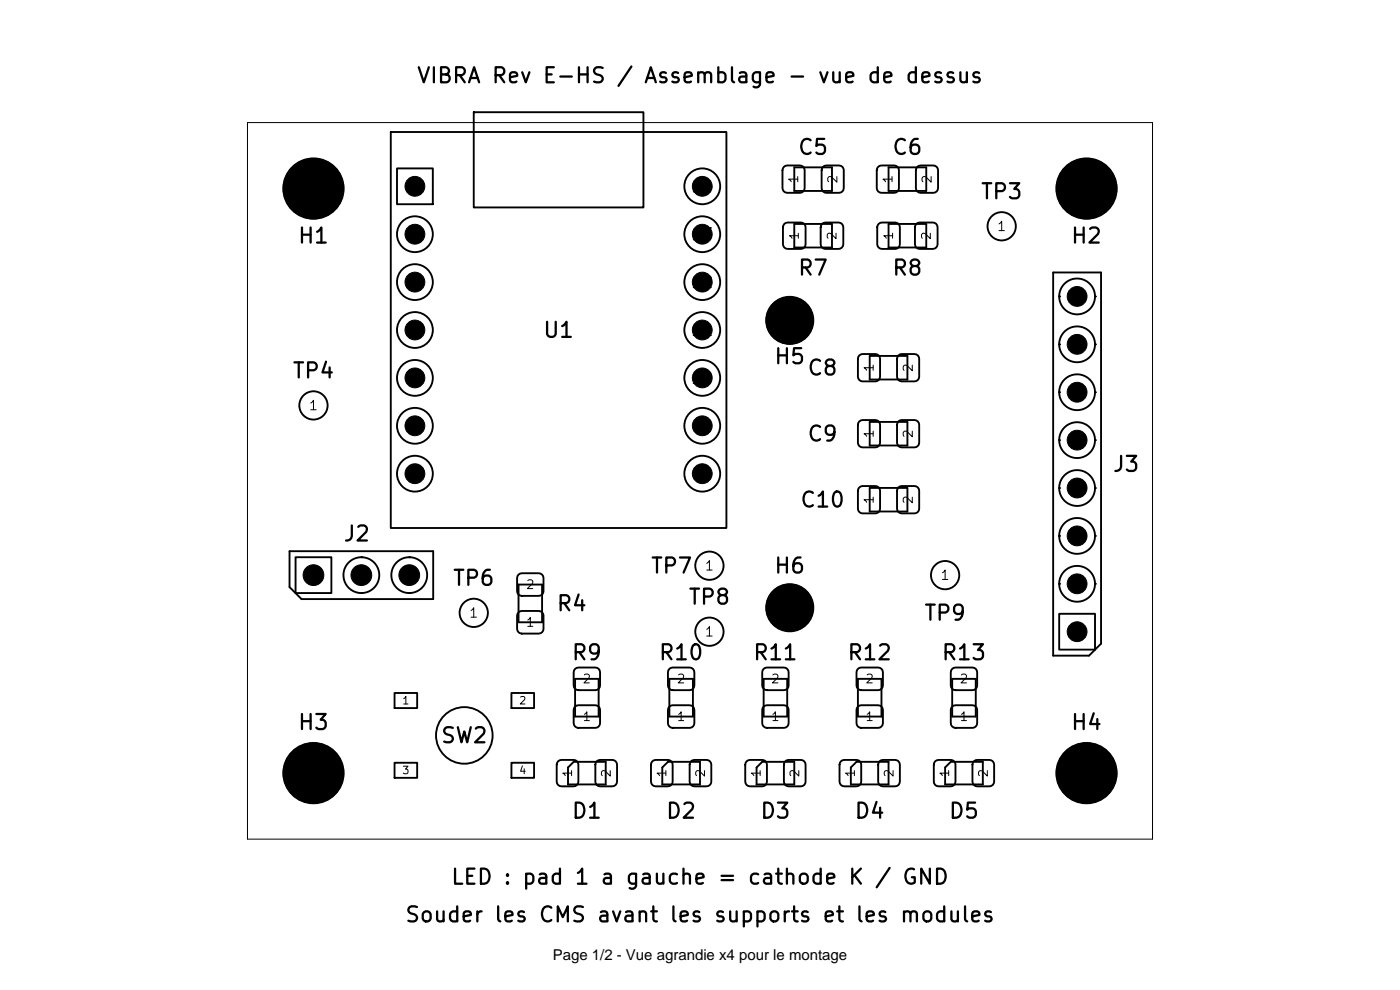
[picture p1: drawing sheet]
<svg xmlns="http://www.w3.org/2000/svg" width="297mm" height="210mm" viewBox="0 0 297 210" stroke-linecap="round" stroke-linejoin="round" font-family="sans-serif">
<g fill="none" stroke="#000" stroke-width=".4">
<path d="M82.9 28h71.2v84h-71.2zM84.2 35.7h7.6v7.6h-7.6zM100.5 23.8h36v20.2h-36zM166.3 35.4l.7-.3h2.7a1 1 0 0 1 1 1v3.8a1 1 0 0 1-1 1h-2.7a1 1 0 0 1-1-1v-3.8zM168.5 35.5h8v5h-8zM174.6 35.4l.7-.3h2.7a1 1 0 0 1 1 1v3.8a1 1 0 0 1-1 1h-2.7a1 1 0 0 1-1-1v-3.8zM186.3 35.4l.7-.3h2.7a1 1 0 0 1 1 1v3.8a1 1 0 0 1-1 1h-2.7a1 1 0 0 1-1-1v-3.8zM188.5 35.5h8v5h-8zM194.6 35.4l.7-.3h2.7a1 1 0 0 1 1 1v3.8a1 1 0 0 1-1 1h-2.7a1 1 0 0 1-1-1v-3.8zM166.4 47.5l.7-.3h2.8a1 1 0 0 1 1 1v3.6a1 1 0 0 1-1 1h-2.8a1 1 0 0 1-1-1v-3.6zM168.5 47.5h8v5h-8zM174.4 47.5l.7-.3h2.8a1 1 0 0 1 1 1v3.6a1 1 0 0 1-1 1h-2.8a1 1 0 0 1-1-1v-3.6z"/>
<path d="M186.4 47.5l.7-.3h2.8a1 1 0 0 1 1 1v3.6a1 1 0 0 1-1 1h-2.8a1 1 0 0 1-1-1v-3.6zM188.5 47.5h8v5h-8zM194.4 47.5l.7-.3h2.8a1 1 0 0 1 1 1v3.6a1 1 0 0 1-1 1h-2.8a1 1 0 0 1-1-1v-3.6zM223.4 57.8h10.2v78.7l-2.6 2.6h-7.6zM182.3 75.4l.7-.3h2.7a1 1 0 0 1 1 1v3.8a1 1 0 0 1-1 1h-2.7a1 1 0 0 1-1-1v-3.8zM184.5 75.5h8v5h-8zM190.6 75.4l.7-.3h2.7a1 1 0 0 1 1 1v3.8a1 1 0 0 1-1 1h-2.7a1 1 0 0 1-1-1v-3.8zM182.3 89.4l.7-.3h2.7a1 1 0 0 1 1 1v3.8a1 1 0 0 1-1 1h-2.7a1 1 0 0 1-1-1v-3.8zM184.5 89.5h8v5h-8zM190.6 89.4l.7-.3h2.7a1 1 0 0 1 1 1v3.8a1 1 0 0 1-1 1h-2.7a1 1 0 0 1-1-1v-3.8zM61.4 116.9h30.5v10.2h-27.9l-2.6-2.6zM62.7 118.2h7.6v7.6h-7.6z"/>
<path d="M182.3 103.4l.7-.3h2.7a1 1 0 0 1 1 1v3.8a1 1 0 0 1-1 1h-2.7a1 1 0 0 1-1-1v-3.8zM184.5 103.5h8v5h-8zM190.6 103.4l.7-.3h2.7a1 1 0 0 1 1 1v3.8a1 1 0 0 1-1 1h-2.7a1 1 0 0 1-1-1v-3.8zM110 129.9l.7-.3h3.6a1 1 0 0 1 1 1v2.8a1 1 0 0 1-1 1h-3.6a1 1 0 0 1-1-1v-2.8zM110 121.9l.7-.3h3.6a1 1 0 0 1 1 1v2.8a1 1 0 0 1-1 1h-3.6a1 1 0 0 1-1-1v-2.8zM110 124h5v8h-5zM224.7 130.2h7.6v7.6h-7.6zM83.7 147h4.8v3.2h-4.8zM108.5 147h4.8v3.2h-4.8zM122 149.9l.7-.3h3.6a1 1 0 0 1 1 1v2.8a1 1 0 0 1-1 1h-3.6a1 1 0 0 1-1-1v-2.8zM122 141.9l.7-.3h3.6a1 1 0 0 1 1 1v2.8a1 1 0 0 1-1 1h-3.6a1 1 0 0 1-1-1v-2.8zM122 144h5v8h-5z"/>
<path d="M142 149.9l.7-.3h3.6a1 1 0 0 1 1 1v2.8a1 1 0 0 1-1 1h-3.6a1 1 0 0 1-1-1v-2.8zM142 141.9l.7-.3h3.6a1 1 0 0 1 1 1v2.8a1 1 0 0 1-1 1h-3.6a1 1 0 0 1-1-1v-2.8zM142 144h5v8h-5zM162 149.9l.7-.3h3.6a1 1 0 0 1 1 1v2.8a1 1 0 0 1-1 1h-3.6a1 1 0 0 1-1-1v-2.8zM162 141.9l.7-.3h3.6a1 1 0 0 1 1 1v2.8a1 1 0 0 1-1 1h-3.6a1 1 0 0 1-1-1v-2.8zM162 144h5v8h-5zM182 149.9l.7-.3h3.6a1 1 0 0 1 1 1v2.8a1 1 0 0 1-1 1h-3.6a1 1 0 0 1-1-1v-2.8zM182 141.9l.7-.3h3.6a1 1 0 0 1 1 1v2.8a1 1 0 0 1-1 1h-3.6a1 1 0 0 1-1-1v-2.8zM182 144h5v8h-5zM202 149.9l.7-.3h3.6a1 1 0 0 1 1 1v2.8a1 1 0 0 1-1 1h-3.6a1 1 0 0 1-1-1v-2.8zM202 141.9l.7-.3h3.6a1 1 0 0 1 1 1v2.8a1 1 0 0 1-1 1h-3.6a1 1 0 0 1-1-1v-2.8zM202 144h5v8h-5z"/>
<path d="M83.7 161.8h4.8v3.2h-4.8zM108.5 161.8h4.8v3.2h-4.8zM118.4 161.5l.7-.3h2.6a1 1 0 0 1 1 1v3.6a1 1 0 0 1-1 1h-2.6a1 1 0 0 1-1-1v-3.6zM120.5 162.8l1.2-1.2h6.8v4.8h-8zM126.6 161.5l.7-.3h2.6a1 1 0 0 1 1 1v3.6a1 1 0 0 1-1 1h-2.6a1 1 0 0 1-1-1v-3.6zM138.4 161.5l.7-.3h2.6a1 1 0 0 1 1 1v3.6a1 1 0 0 1-1 1h-2.6a1 1 0 0 1-1-1v-3.6zM140.5 162.8l1.2-1.2h6.8v4.8h-8zM146.6 161.5l.7-.3h2.6a1 1 0 0 1 1 1v3.6a1 1 0 0 1-1 1h-2.6a1 1 0 0 1-1-1v-3.6zM158.4 161.5l.7-.3h2.6a1 1 0 0 1 1 1v3.6a1 1 0 0 1-1 1h-2.6a1 1 0 0 1-1-1v-3.6zM160.5 162.8l1.2-1.2h6.8v4.8h-8zM166.6 161.5l.7-.3h2.6a1 1 0 0 1 1 1v3.6a1 1 0 0 1-1 1h-2.6a1 1 0 0 1-1-1v-3.6zM178.4 161.5l.7-.3h2.6a1 1 0 0 1 1 1v3.6a1 1 0 0 1-1 1h-2.6a1 1 0 0 1-1-1v-3.6z"/>
<path d="M180.5 162.8l1.2-1.2h6.8v4.8h-8zM186.6 161.5l.7-.3h2.6a1 1 0 0 1 1 1v3.6a1 1 0 0 1-1 1h-2.6a1 1 0 0 1-1-1v-3.6zM198.4 161.5l.7-.3h2.6a1 1 0 0 1 1 1v3.6a1 1 0 0 1-1 1h-2.6a1 1 0 0 1-1-1v-3.6zM200.5 162.8l1.2-1.2h6.8v4.8h-8zM206.6 161.5l.7-.3h2.6a1 1 0 0 1 1 1v3.6a1 1 0 0 1-1 1h-2.6a1 1 0 0 1-1-1v-3.6z"/>
<circle cx="149" cy="39.5" r="3.8"/>
<circle cx="66.5" cy="40" r="6.4"/>
<circle cx="88" cy="49.7" r="3.8"/>
<circle cx="88" cy="59.8" r="3.8"/>
<circle cx="149" cy="49.7" r="3.8"/>
<circle cx="149" cy="59.8" r="3.8"/>
<circle cx="212.5" cy="48" r="3"/>
<circle cx="230.5" cy="40" r="6.4"/>
<circle cx="88" cy="70" r="3.8"/>
<circle cx="149" cy="70" r="3.8"/>
<circle cx="167.5" cy="68" r="5"/>
<circle cx="228.5" cy="73" r="3.8"/>
<circle cx="228.5" cy="62.9" r="3.8"/>
<circle cx="66.5" cy="86" r="3"/>
<circle cx="88" cy="80.2" r="3.8"/>
<circle cx="88" cy="90.3" r="3.8"/>
<circle cx="149" cy="80.2" r="3.8"/>
<circle cx="149" cy="90.3" r="3.8"/>
<circle cx="228.5" cy="93.4" r="3.8"/>
<circle cx="228.5" cy="83.2" r="3.8"/>
<circle cx="88" cy="100.5" r="3.8"/>
<circle cx="149" cy="100.5" r="3.8"/>
<circle cx="228.5" cy="113.7" r="3.8"/>
<circle cx="228.5" cy="103.5" r="3.8"/>
<circle cx="76.7" cy="122" r="3.8"/>
<circle cx="86.8" cy="122" r="3.8"/>
<circle cx="100.5" cy="130" r="3"/>
<circle cx="150.5" cy="134" r="3"/>
<circle cx="150.5" cy="120" r="3"/>
<circle cx="167.5" cy="128.9" r="5"/>
<circle cx="200.5" cy="122" r="3"/>
<circle cx="228.5" cy="123.8" r="3.8"/>
<circle cx="98.5" cy="156" r="6"/>
<circle cx="66.5" cy="164" r="6.4"/>
<circle cx="230.5" cy="164" r="6.4"/>
</g>
<g fill="#000">
<circle cx="224.7" cy="73" r=".2"/>
<circle cx="224.7" cy="62.9" r=".2"/>
<circle cx="232.3" cy="73" r=".2"/>
<circle cx="232.3" cy="62.9" r=".2"/>
<circle cx="224.7" cy="83.2" r=".2"/>
<circle cx="224.7" cy="93.4" r=".2"/>
<circle cx="232.3" cy="83.2" r=".2"/>
<circle cx="232.3" cy="93.4" r=".2"/>
<circle cx="76.7" cy="118.2" r=".2"/>
<circle cx="86.8" cy="118.2" r=".2"/>
<circle cx="224.7" cy="113.7" r=".2"/>
<circle cx="224.7" cy="103.5" r=".2"/>
<circle cx="232.3" cy="113.7" r=".2"/>
<circle cx="232.3" cy="103.5" r=".2"/>
<circle cx="76.7" cy="125.8" r=".2"/>
<circle cx="86.8" cy="125.8" r=".2"/>
<circle cx="224.7" cy="123.8" r=".2"/>
<circle cx="232.3" cy="123.8" r=".2"/>
</g>
<path d="M52.5 26h192v152h-192z" fill="none" stroke="#000" stroke-width=".21"/>
<g fill="#000" stroke="#000" stroke-width=".21">
<circle cx="88" cy="39.5" r="2.1"/>
<circle cx="149" cy="39.5" r="2.1"/>
<circle cx="66.5" cy="40" r="6.4"/>
<circle cx="88" cy="49.7" r="2.1"/>
<circle cx="88" cy="59.8" r="2.1"/>
<circle cx="149" cy="49.7" r="2.1"/>
<circle cx="149" cy="59.8" r="2.1"/>
<circle cx="230.5" cy="40" r="6.4"/>
<circle cx="88" cy="70" r="2.1"/>
<circle cx="149" cy="70" r="2.1"/>
<circle cx="167.5" cy="68" r="5"/>
<circle cx="228.5" cy="62.9" r="2.1"/>
<circle cx="228.5" cy="73" r="2.1"/>
<circle cx="88" cy="80.2" r="2.1"/>
<circle cx="88" cy="90.3" r="2.1"/>
<circle cx="149" cy="80.2" r="2.1"/>
<circle cx="149" cy="90.3" r="2.1"/>
<circle cx="228.5" cy="83.2" r="2.1"/>
<circle cx="228.5" cy="93.4" r="2.1"/>
<circle cx="88" cy="100.5" r="2.1"/>
<circle cx="149" cy="100.5" r="2.1"/>
<circle cx="228.5" cy="103.5" r="2.1"/>
<circle cx="228.5" cy="113.7" r="2.1"/>
<circle cx="66.5" cy="122" r="2.2"/>
<circle cx="76.7" cy="122" r="2.2"/>
<circle cx="86.8" cy="122" r="2.2"/>
<circle cx="167.5" cy="128.9" r="5"/>
<circle cx="228.5" cy="123.8" r="2.1"/>
<circle cx="228.5" cy="134" r="2.1"/>
<circle cx="66.5" cy="164" r="6.4"/>
<circle cx="230.5" cy="164" r="6.4"/>
</g>
<g font-size="3.2">
<text x="88.2" y="18.4">VIBRA Rev E-HS / Assemblage - vue de dessus</text>
<text x="169.1" y="33.6">C5</text>
<text x="189.1" y="33.6">C6</text>
<text x="207.8" y="43">TP3</text>
<text x="63" y="52.4">H1</text>
<text x="227" y="52.4">H2</text>
<text x="169.1" y="59.2">R7</text>
<text x="189.1" y="59.2">R8</text>
<text x="115" y="72.4">U1</text>
<text x="61.8" y="81">TP4</text>
<text x="164" y="78">H5</text>
<text x="171.1" y="80.4">C8</text>
<text x="171.1" y="94.4">C9</text>
<text x="235.8" y="100.9">J3</text>
<text x="169.5" y="108.4">C10</text>
<text x="72.6" y="115.6">J2</text>
<text x="95.8" y="125">TP6</text>
<text x="137.8" y="122.4">TP7</text>
<text x="164" y="122.4">H6</text>
<text x="117.9" y="130.4">R4</text>
<text x="145.8" y="129">TP8</text>
<text x="195.8" y="132.4">TP9</text>
<text x="121.1" y="140.8">R9</text>
<text x="139.5" y="140.8">R10</text>
<text x="159.5" y="140.8">R11</text>
<text x="179.5" y="140.8">R12</text>
<text x="199.5" y="140.8">R13</text>
<text x="63" y="155.6">H3</text>
<text x="227" y="155.6">H4</text>
<text x="93.3" y="158.4">SW2</text>
<text x="121.1" y="174.4">D1</text>
<text x="141.1" y="174.4">D2</text>
<text x="161.1" y="174.4">D3</text>
<text x="181.1" y="174.4">D4</text>
<text x="201.1" y="174.4">D5</text>
<text x="95.5" y="188.4">LED : pad 1 a gauche = cathode K / GND</text>
<text x="85.7" y="196.4">Souder les CMS avant les supports et les modules</text>
<text x="117.3" y="203.7">Page 1/2 - Vue agrandie x4 pour le montage</text>
</g>
<g font-size="2.5">
<text x="86.6" y="41.5">1</text>
<text x="146.3" y="41.5">14</text>
<text x="86.6" y="51.6">2</text>
<text x="146.3" y="51.6">13</text>
<text x="86.6" y="61.8">3</text>
<text x="146.3" y="61.8">12</text>
<text x="227" y="64.8">8</text>
<text x="86.6" y="71.9">4</text>
<text x="146.3" y="71.9">11</text>
<text x="227" y="75">7</text>
<text x="86.6" y="82.1">5</text>
<text x="146.3" y="82.1">10</text>
<text x="227" y="85.1">6</text>
<text x="86.6" y="92.3">6</text>
<text x="147.5" y="92.3">9</text>
<text x="227" y="95.3">5</text>
<text x="86.6" y="102.4">7</text>
<text x="147.5" y="102.4">8</text>
<text x="227" y="105.5">4</text>
<text x="227" y="115.6">3</text>
<text x="227" y="125.8">2</text>
<text x="227" y="135.9">1</text>
</g>
<g font-size="2">
<text x="211.3" y="49.5">1</text>
<text x="65.3" y="87.5">1</text>
<text x="149.3" y="121.5">1</text>
<text x="199.3" y="123.5">1</text>
<text x="99.3" y="131.5">1</text>
<text x="149.3" y="135.5">1</text>
</g>
<g font-size="1.9">
<text x="169.8" y="39.1" transform="rotate(-90 169.8 39.1)">1</text>
<text x="178.1" y="39.1" transform="rotate(-90 178.1 39.1)">2</text>
<text x="189.8" y="39.1" transform="rotate(-90 189.8 39.1)">1</text>
<text x="198.1" y="39.1" transform="rotate(-90 198.1 39.1)">2</text>
<text x="169.9" y="51.1" transform="rotate(-90 169.9 51.1)">1</text>
<text x="177.9" y="51.1" transform="rotate(-90 177.9 51.1)">2</text>
<text x="189.9" y="51.1" transform="rotate(-90 189.9 51.1)">1</text>
<text x="197.9" y="51.1" transform="rotate(-90 197.9 51.1)">2</text>
<text x="185.8" y="79.1" transform="rotate(-90 185.8 79.1)">1</text>
<text x="194.1" y="79.1" transform="rotate(-90 194.1 79.1)">2</text>
<text x="185.8" y="93.1" transform="rotate(-90 185.8 93.1)">1</text>
<text x="194.1" y="93.1" transform="rotate(-90 194.1 93.1)">2</text>
<text x="185.8" y="107.1" transform="rotate(-90 185.8 107.1)">1</text>
<text x="194.1" y="107.1" transform="rotate(-90 194.1 107.1)">2</text>
<text x="111.4" y="125.4">2</text>
<text x="111.4" y="133.4">1</text>
<text x="123.4" y="145.4">2</text>
<text x="143.4" y="145.4">2</text>
<text x="163.4" y="145.4">2</text>
<text x="183.4" y="145.4">2</text>
<text x="203.4" y="145.4">2</text>
<text x="123.4" y="153.4">1</text>
<text x="143.4" y="153.4">1</text>
<text x="163.4" y="153.4">1</text>
<text x="183.4" y="153.4">1</text>
<text x="203.4" y="153.4">1</text>
<text x="121.8" y="165.1" transform="rotate(-90 121.8 165.1)">1</text>
<text x="130" y="165.1" transform="rotate(-90 130 165.1)">2</text>
<text x="141.8" y="165.1" transform="rotate(-90 141.8 165.1)">1</text>
<text x="150" y="165.1" transform="rotate(-90 150 165.1)">2</text>
<text x="161.8" y="165.1" transform="rotate(-90 161.8 165.1)">1</text>
<text x="170" y="165.1" transform="rotate(-90 170 165.1)">2</text>
<text x="181.8" y="165.1" transform="rotate(-90 181.8 165.1)">1</text>
<text x="190" y="165.1" transform="rotate(-90 190 165.1)">2</text>
<text x="201.8" y="165.1" transform="rotate(-90 201.8 165.1)">1</text>
<text x="210" y="165.1" transform="rotate(-90 210 165.1)">2</text>
</g>
<g font-size="1.6">
<text x="85.2" y="149.8">1</text>
<text x="110" y="149.8">2</text>
<text x="85.2" y="164.6">3</text>
<text x="110" y="164.6">4</text>
</g>
</svg>
